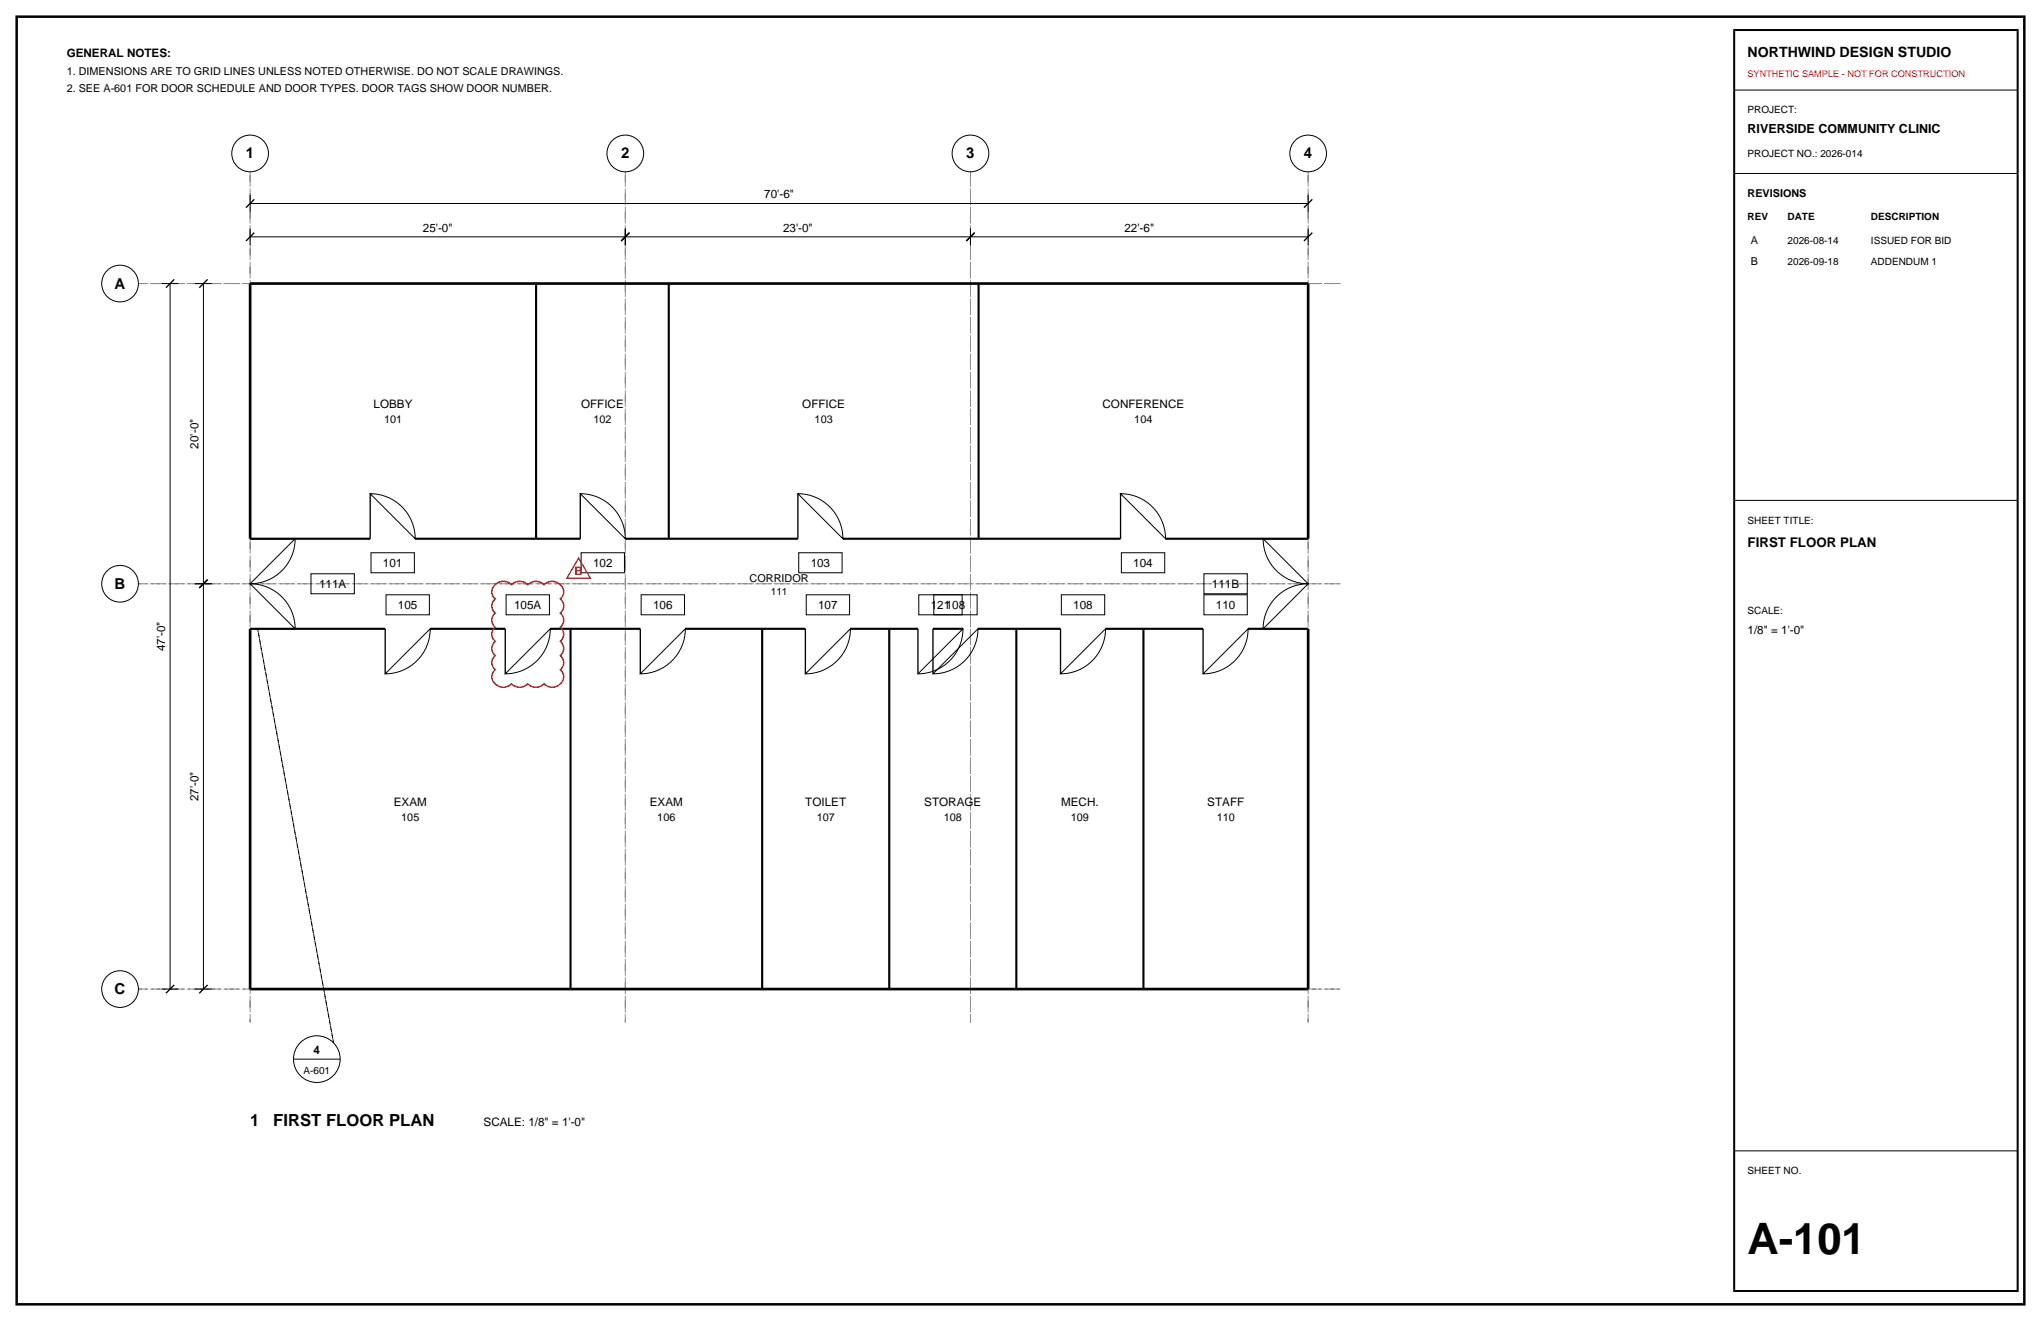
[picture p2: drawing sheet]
<svg xmlns="http://www.w3.org/2000/svg" width="432mm" height="279mm" viewBox="0 0 432 279" stroke-linecap="round" stroke-linejoin="round" font-family="sans-serif">
<path d="M3.5 3.5h424.8v272.4h-424.8z" fill="none" stroke="#000" stroke-width=".53"/>
<path d="M52.9 36.3v180zM132.3 36.3v180zM205.3 36.3v180zM276.8 36.3v180zM29.3 60h254.5zM29.3 123.5h254.5zM29.3 209.2h254.5z" fill="none" stroke="#8c8c8c" stroke-width=".21" stroke-dasharray="2.1 .7 .4 .7" stroke-linecap="butt"/>
<g fill="none" stroke="#000" stroke-width=".21">
<path d="M366.9 19.1h60zM366.9 36.7h60zM34.2 60h3.5zM36 60v149.2zM41.3 60h3.5zM43 60v63.5zM52.9 50.1h79.4zM52.9 48.3v3.6zM52.9 43h223.9zM52.9 41.3v3.5zM132.3 48.3v3.6zM132.3 50.1h73z"/>
<path d="M205.3 48.3v3.6zM205.3 50.1h71.5zM276.8 48.3v3.6zM276.8 41.3v3.5zM78.3 104.4a9.5 9.5 0 0 1 9.5 9.5zM78.5 116.9h9.2v4.2h-9.2zM122.8 104.4a9.5 9.5 0 0 1 9.5 9.5zM122.9 116.9h9.2v4.2h-9.2zM168.8 104.4a9.5 9.5 0 0 1 9.5 9.5zM169 116.9h9.2v4.2h-9.2zM237.1 104.4a9.5 9.5 0 0 1 9.5 9.5zM237.2 116.9h9.2v4.2h-9.2z"/>
<path d="M267.2 113.9l9.6 9.6a9.5 9.5 0 0 1-9.6-9.6zM366.9 105.8h60zM41.3 123.5h3.5zM43 123.5v85.7zM52.9 123.5l9.5-9.6a9.5 9.5 0 0 1-9.5 9.6zM52.9 123.5a9.5 9.5 0 0 1 9.5 9.5zM65.8 121.4h9.2v4.2h-9.2zM81.7 125.8h9.1v4.2h-9.1zM91 133a9.5 9.5 0 0 1-9.5 9.5zM107.1 125.8h9.1v4.2h-9.1zM116.4 133a9.5 9.5 0 0 1-9.5 9.5zM135.6 125.8h9.2v4.2h-9.2z"/>
<path d="M145 133a9.5 9.5 0 0 1-9.5 9.5zM170.6 125.8h9.1v4.2h-9.1zM179.9 133a9.5 9.5 0 0 1-9.5 9.5zM194.4 125.8h9.2v4.2h-9.2zM197.6 125.8h9.1v4.2h-9.1zM203.7 133a9.5 9.5 0 0 1-9.5 9.5zM206.9 133a9.5 9.5 0 0 1-9.5 9.5zM224.5 125.8h9.2v4.2h-9.2zM233.9 133a9.5 9.5 0 0 1-9.5 9.5zM254.7 125.8h9.2v4.2h-9.2zM254.7 121.4h9.2v4.2h-9.2zM264.1 133a9.5 9.5 0 0 1-9.6 9.5z"/>
<path d="M270.4 125.9a9.5 9.5 0 0 1 6.4-2.4l-9.6 9.5a9.5 9.5 0 0 1 3.2-7.1zM34.2 209.2h3.5zM41.3 209.2h3.5zM62.1 224h9.9zM366.9 243.4h60z"/>
<circle cx="52.9" cy="32.5" r="3.9"/>
<circle cx="132.3" cy="32.5" r="3.9"/>
<circle cx="205.3" cy="32.5" r="3.9"/>
<circle cx="276.8" cy="32.5" r="3.9"/>
<circle cx="25.4" cy="60" r="3.9"/>
<circle cx="25.4" cy="123.5" r="3.9"/>
<circle cx="25.4" cy="209.2" r="3.9"/>
<circle cx="67" cy="224" r="4.9"/>
</g>
<g fill="none" stroke="#000" stroke-width=".28">
<path d="M52 51l1.8-1.8zM52 43.9l1.8-1.7zM131.4 51l1.8-1.8zM204.4 51l1.8-1.8zM275.9 43.9l1.7-1.7zM277.6 49.2l-1.7 1.8zM35.1 60.9l1.8-1.8zM42.2 60.9l1.7-1.8zM52.9 113.9h9.5zM78.3 104.4v9.5zM122.8 104.4v9.5zM168.8 104.4v9.5z"/>
<path d="M237.1 104.4v9.5zM267.2 113.9h9.6zM42.2 124.4l1.7-1.8zM52.9 133h9.5zM81.5 133v9.5zM106.9 133v9.5zM135.5 133v9.5zM170.4 133v9.5zM194.2 133v9.5zM197.4 133v9.5zM224.4 133v9.5zM254.5 133v9.5z"/>
<path d="M267.2 133h9.6zM35.1 210.1l1.8-1.8zM42.2 210.1l1.7-1.8z"/>
</g>
<path d="M52.9 60h223.9zM52.9 60v53.9zM276.8 60v53.9zM52.9 133v76.2zM276.8 133v76.2zM52.9 209.2h223.9z" fill="none" stroke="#000" stroke-width=".56"/>
<g fill="none" stroke="#000" stroke-width=".45">
<path d="M113.4 60v53.9zM141.5 60v53.9zM207 60v53.9zM52.9 113.9h25.4zM87.8 113.9h35zM132.3 113.9h36.5zM178.3 113.9h58.8zM246.6 113.9h30.2zM52.9 133h28.6zM91 133h15.9zM116.4 133h19.1zM120.7 133v76.2z"/>
<path d="M145 133h25.4zM161.2 133v76.2zM179.9 133h14.3zM188.1 133v76.2zM197.4 133h6.3zM206.9 133h17.5zM215 133v76.2zM233.9 133h20.6zM241.9 133v76.2zM264.1 133h12.7z"/>
</g>
<path d="M54.5 133l16.1 87.5z" fill="none" stroke="#000" stroke-width=".21" stroke-dasharray=".7 .7" stroke-linecap="butt"/>
<path d="M366.9 6.4h60v266.6h-60z" fill="none" stroke="#000" stroke-width=".42"/>
<path d="M104.8 123.7a2.41 2.41 0 0 1 3.4 0 2.41 2.41 0 0 1 3.5 0 2.41 2.41 0 0 1 3.4 0 2.39 2.39 0 0 1 2.8-.5 2.39 2.39 0 0 1 1.3 2.5l-.7 1a1.91 1.91 0 0 1 0 3 1.91 1.91 0 0 1 0 3 1.91 1.91 0 0 1 0 3 1.91 1.91 0 0 1 0 3 1.91 1.91 0 0 1 0 2.9 2.23 2.23 0 0 1 .3 2.9 2.23 2.23 0 0 1-2.8 .7l-.9-.6a2.41 2.41 0 0 1-3.4 0 2.41 2.41 0 0 1-3.5 0 2.39 2.39 0 0 1-2.8 .5 2.39 2.39 0 0 1-1.3-2.5l.7-1a1.91 1.91 0 0 1 0-2.9 1.91 1.91 0 0 1 0-3 1.91 1.91 0 0 1 0-3 1.91 1.91 0 0 1 0-3 1.91 1.91 0 0 1 0-3 1.91 1.91 0 0 1 0-3z" fill="none" stroke="#d90d0d" stroke-width=".32"/>
<path d="M122.4 118l2.5 4.3h-5z" fill="none" stroke="#d90d0d" stroke-width=".28"/>
<text font-size="9.2" x="369.7" y="265.3">A-101</text>
<g font-size="3.5">
<text x="52.9" y="238.1">1</text>
<text x="57.8" y="238.1">FIRST FLOOR PLAN</text>
</g>
<g font-size="3.2">
<text x="52" y="33.5">1</text>
<text x="131.4" y="33.5">2</text>
<text x="204.4" y="33.5">3</text>
<text x="275.9" y="33.5">4</text>
<text x="24.3" y="61">A</text>
<text x="24.3" y="124.5">B</text>
<text x="24.3" y="210.3">C</text>
</g>
<text font-size="3" x="369.7" y="12">NORTHWIND DESIGN STUDIO</text>
<text font-size="2.8" x="369.7" y="115.7">FIRST FLOOR PLAN</text>
<text font-size="2.6" x="369.7" y="28.2">RIVERSIDE COMMUNITY CLINIC</text>
<g font-size="2.5">
<text x="14.1" y="12">GENERAL NOTES:</text>
<text x="161.7" y="42">70'-6&quot;</text>
<text x="89.5" y="49">25'-0&quot;</text>
<text x="165.7" y="49">23'-0&quot;</text>
<text x="237.9" y="49">22'-6&quot;</text>
<text x="79" y="86.3">LOBBY</text>
<text x="122.9" y="86.3">OFFICE</text>
<text x="169.7" y="86.3">OFFICE</text>
<text x="233.3" y="86.3">CONFERENCE</text>
<text x="42" y="94.9" transform="rotate(-90 42 94.9)">20'-0&quot;</text>
<text x="81" y="119.9">101</text>
<text x="125.5" y="119.9">102</text>
<text x="171.5" y="119.9">103</text>
<text x="239.8" y="119.9">104</text>
<text x="67.5" y="124.4">111A</text>
<text x="256.4" y="124.4">111B</text>
<text x="84.2" y="128.8">105</text>
<text x="108.8" y="128.8">105A</text>
<text x="138.2" y="128.8">106</text>
<text x="173.1" y="128.8">107</text>
<text x="196.9" y="128.8">121108</text>
<text x="227.1" y="128.8">108</text>
<text x="257.2" y="128.8">110</text>
<text x="34.9" y="137.7" transform="rotate(-90 34.9 137.7)">47'-0&quot;</text>
<text x="369.7" y="134.1">1/8&quot; = 1'-0&quot;</text>
<text x="42" y="169.5" transform="rotate(-90 42 169.5)">27'-0&quot;</text>
<text x="83.3" y="170.4">EXAM</text>
<text x="137.5" y="170.4">EXAM</text>
<text x="170.4" y="170.4">TOILET</text>
<text x="195.5" y="170.4">STORAGE</text>
<text x="224.5" y="170.4">MECH.</text>
<text x="255.4" y="170.4">STAFF</text>
<text x="66.3" y="223">4</text>
<text x="102.3" y="238.1">SCALE: 1/8&quot; = 1'-0&quot;</text>
</g>
<text font-size="2.5" fill="#d90d0d" x="121.5" y="121.6">B</text>
<g font-size="2.3">
<text x="14.1" y="15.9">1. DIMENSIONS ARE TO GRID LINES UNLESS NOTED OTHERWISE. DO NOT SCALE DRAWINGS.</text>
<text x="14.1" y="19.4">2. SEE A-601 FOR DOOR SCHEDULE AND DOOR TYPES. DOOR TAGS SHOW DOOR NUMBER.</text>
<text x="369.7" y="41.6">REVISIONS</text>
<text x="370.4" y="51.5">A</text>
<text x="370.4" y="56.1">B</text>
<text x="81.3" y="89.4">101</text>
<text x="125.5" y="89.4">102</text>
<text x="172.3" y="89.4">103</text>
<text x="240" y="89.4">104</text>
<text x="158.6" y="123.1">CORRIDOR</text>
<text x="84.9" y="173.6">105</text>
<text x="139.1" y="173.6">106</text>
<text x="172.8" y="173.6">107</text>
<text x="199.7" y="173.6">108</text>
<text x="226.6" y="173.6">109</text>
<text x="257.4" y="173.6">110</text>
</g>
<g font-size="2.1">
<text x="369.7" y="24">PROJECT:</text>
<text x="369.7" y="33.2">PROJECT NO.: 2026-014</text>
<text x="369.7" y="46.6">REV</text>
<text x="378.2" y="46.6">DATE</text>
<text x="395.8" y="46.6">DESCRIPTION</text>
<text x="378.2" y="51.5">2026-08-14</text>
<text x="395.8" y="51.5">ISSUED FOR BID</text>
<text x="378.2" y="56.1">2026-09-18</text>
<text x="395.8" y="56.1">ADDENDUM 1</text>
<text x="369.7" y="110.8">SHEET TITLE:</text>
<text x="163.1" y="125.9">111</text>
<text x="369.7" y="129.8">SCALE:</text>
<text x="64.2" y="227.2">A-601</text>
<text x="369.7" y="248.4">SHEET NO.</text>
</g>
<text font-size="1.9" fill="#d90d0d" x="369.7" y="16.2">SYNTHETIC SAMPLE - NOT FOR CONSTRUCTION</text>
</svg>
